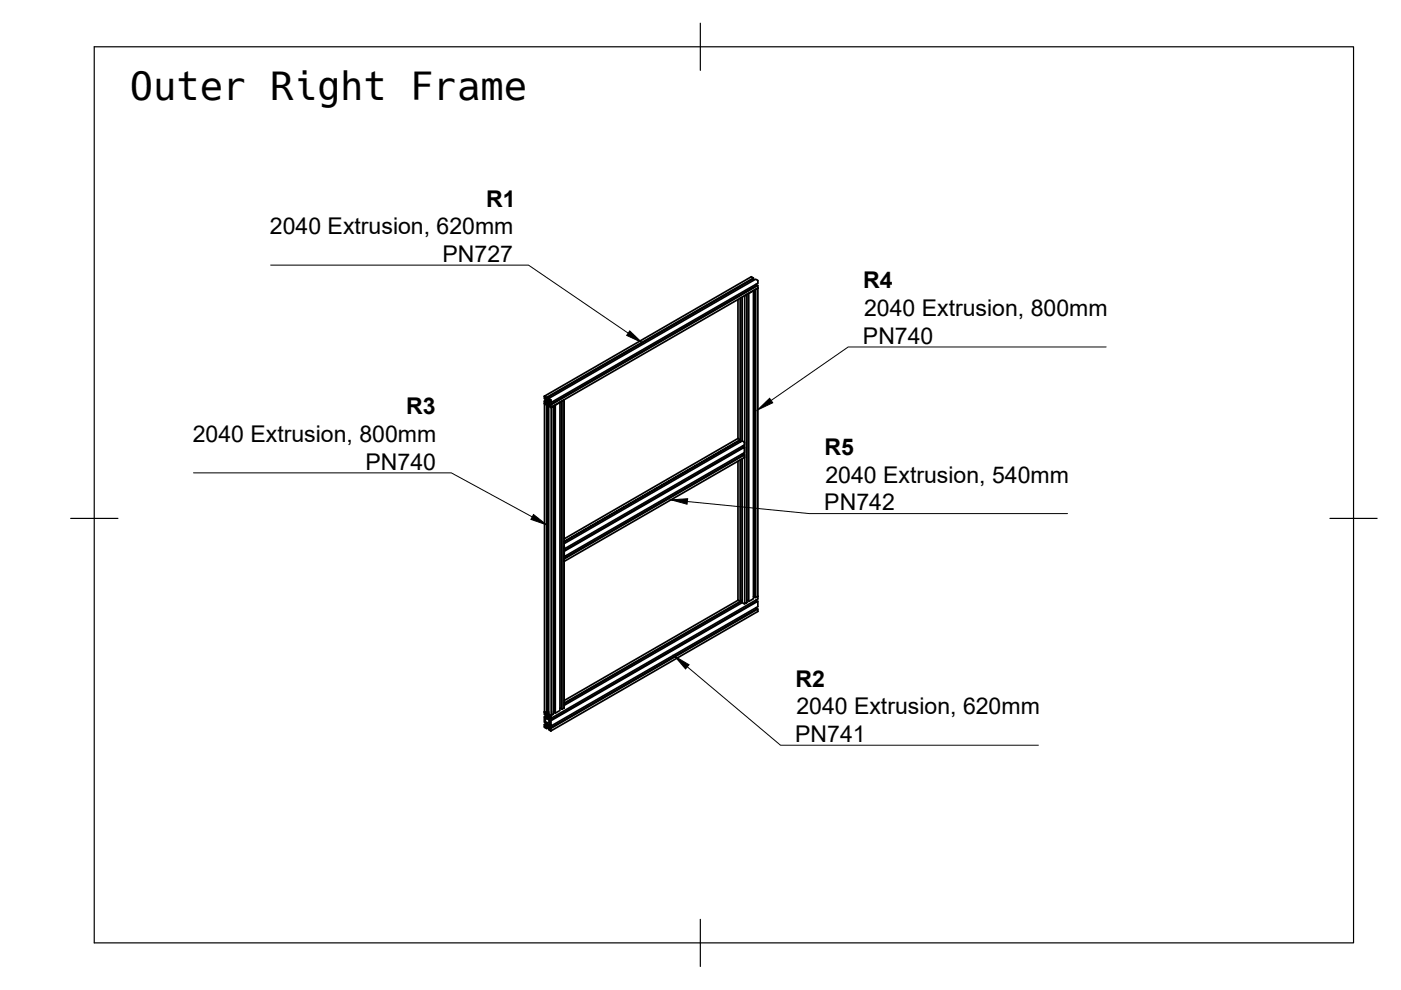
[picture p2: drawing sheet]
<svg xmlns="http://www.w3.org/2000/svg" width="297mm" height="210mm" viewBox="0 0 297 210" stroke-linecap="round" stroke-linejoin="round" font-family="sans-serif">
<!-- layer: Visible -->
<g fill="none" stroke="#000" stroke-width=".36">
<path d="M159.3 58.7l.4 .2M159.3 58.7l-43.9 25.3 .5 .3 43.8-25.4v.2l-43.8 25.3v-.1M159.6 59.2l.2 .2M160.7 59.6v.4l-43.9 25.4v-.6l-.5-.3-.4 .2-.2-.3M160.7 59.5l-.5-.3-43.9 25.3 .2 .4-.2 .1-.2-.1 .3-.2M156.5 63.5v29.5M156.9 63.2v30.5l-.1-.2M157.1 63.1v30.5M157.4 63v30.5M157.9 62.7l.4-.2v65.3l-.4 .2zM157.9 62.7h-.1M158.3 62.4h.1"/>
<path d="M158.7 62.2h.1M159.7 61.6v65.4l-1 .5M159.7 61.6l-1 .6v65.3l-.1-.1v-65.2M160 61.4v65.2l.2 .1v-65.3l.4-.3v65.3M160.1 61.4h.1M160.3 60.3l.1 .2M160.6 61.1h.1M160.7 60.5l-.2-.1-43.8 25.4v.1M160.7 61v-.5l-43.9 25.3h-.1M160.7 61l-43.8 25.4M115.4 84v.5l.1 .1M115.4 85.5l.1 .1"/>
<path d="M115.4 85.6v65.9l.1 .1M115.5 85.6l.4 .3v65.3l-.4-.2M115.5 84h-.1M115.5 85.1v.3l.3-.2M115.7 84.5l-.2 .1v-.2l.3 .4v.5l-.3 .1M115.8 84.3l.1 .1M115.8 84.8l-.4 .2v.5M115.8 85h-.4M116 85.4l-.3 .2 .2-.2 .2 .1 .4 .6-.2-.1v-.3M116 85l.2 .1v.3l-.2-.2zM116 85.8v65.3l-.1 .1-.4-.2M116.2 85.6l-.3 .1-.2-.1"/>
<path d="M116.3 85.7l-.4 .2v-.2M116.3 86.1v65.3l.5 .3M116.4 84.7l-.3 .2-.2-.2M116.4 85.6l.2 .4M116.4 84.7l-.3 .2M116.5 85.9l-.2 .2 .5 .3M116.7 85.1l-.3 .2 .2-.3 .2 .4-.4 .2v-.2M116.7 85.2l-.3 .2 .3-.2M116.8 85.8v.6M116.9 86.4l.4-.3v65.3l-.4 .3zM117.3 86.1h.1M117.7 85.9h.1"/>
<path d="M118.7 85.3v65.3l-1 .6M118.7 85.3l-1 .6v65.3l-.1-.1v-65.2M119.1 85v.1M119.6 84.8l-.5 .3v65.3l-.1-.1v-65.2M119.6 84.8v65.3M119.6 84.8h.1M156.4 93l-36.8 21.3M156.5 97.8v29.5l-36.9 21.2M156.5 93l.4 .2M157.1 97.4v30l-.2 .1v-30M157.4 97.3v30.5l.5 .2M157.4 94.6l.2 .2"/>
<path d="M157.4 96.2l.2 .2M157.8 97l-38.2 22M157.8 97v-.6l-38.2 22.1M157.8 93.8v.5l-38.2 22.1v-.5M157.8 96.4h-.1l-38.1 22M157.8 94.8l-.1-.1-38.1 22M157.9 93.8l-.5-.3-37.8 21.8M119.6 115.8v.1M119.6 116.4h.1M119.6 114.8l37.3-21.6v.2l-37.3 21.5M119.6 118h.1M119.6 116.9h.1"/>
<path d="M119.6 116.9l38.2-22.1v1.2l-38.2 22zM156.5 127.2l.4 .3M157.1 127.3h.3l-37.8 21.8M157.4 127.5l-37.8 21.7M157.4 127.8l-37.8 21.8M158.3 127.3h.3M159.7 126.5h.3M160.3 127.2l.1 .3M160.3 128.9l.1 .2M160.6 126.4h.1M160.6 126.4l-.4 .3M160.6 126.4l.1 .1"/>
<path d="M160.7 126.5v.5l-43.9 25.3v-.6M160.7 127.5l-.2-.1-43.8 25.3-.1 .2M160.7 129.1l-.2-.1-43.8 25.4-.1 .2M160.7 129.6v-.5l-43.9 25.3h-.1M160.7 129.6l-43.9 25.4M115.4 150.9v.1M115.5 154.2l.4 .3M115.5 152.5l.1 .3M115.5 153.7v.2l.3-.1M115.5 152.1v.2l.3-.2M115.6 152.5l.3-.1 .4 .2 .3 .5M115.6 152.8h.1"/>
<path d="M115.6 152.5h.1M115.6 152.8l.3 .5 .6-.3M115.7 151.5l-.2 .1v-.3l.3 .4v.5l-.3 .1M115.7 151.3l.2 .4 .4-.2M115.7 153.1l-.2 .1v-.2l.3 .4v.5h-.3M115.8 153.4l-.4 .2 .1 .6M115.8 153.5l-.3 .2-.1-.1M115.8 151.7l-.4 .3v1.1l.1 .1M115.8 151.9l-.3 .2-.1-.1M115.9 153.3l.4 .3 .4-.2M116 154l-.3 .2 .2-.2 .2 .1 .4 .6-.2-.1M116 153.6l.2 .1v.3l-.2-.2z"/>
<path d="M116 152l.2 .1v.2l-.2-.1zM116 151h.3l-.4 .2v.2M116.2 154.1l-.3 .2-.2-.1M116.3 154.2l-.4 .3v-.2M116.3 151.1l-.4 .3-.1-.1M116.3 151.5l.2 .3-.2 .1-.2-.1 .3-.1M116.3 151.5l.5 .2M116.4 151.6l-.3 .2-.2-.1M116.4 152.5l.3 .4M116.4 153.9l.3-.2-.3 .2 .2-.3 .2 .3-.4 .3v-.2M116.4 154.2l.3 .3M116.4 151.7l-.3 .1"/>
<path d="M116.6 153.4h.1M116.6 153.1h.1M116.7 153.1h.1M116.7 152.1l-.3 .2 .2-.4 .2 .4-.4 .2v-.1M116.7 152.1l-.3 .3 .3-.2M116.7 152.7l.1 .1 43.9-25.3v1.1l-43.9 25.3v-1.1M116.7 153.8l-.3 .1M116.7 153.2l-.1 .2M116.7 153.4h.1M116.8 151.7h.1M116.8 154.4v.6l-.5-.3 .2-.2M117.3 151h.3"/>
<path d="M118.7 150.1h.3M119.6 150.1l-.5 .3"/>
</g>
<circle cx="116.3" cy="151.5" r=".17" fill="#000" stroke="#000" stroke-width=".21"/>
<!-- layer: Border -->
<path d="M20 9.9h267v190h-267zM148.5 4.9v10M15 109.9h10M282 109.9h10M148.5 194.9v10" fill="none" stroke="#000" stroke-width=".25"/>
<!-- layer: Annotations -->
<path d="M133.5 70.2l2.6 2.4-3.2-1.5zM160.6 86.9l2.6-2.5 .6 1zM113.1 109.1l2.8 2.2-3.3-1.2zM142.3 106l3.5-.3-.1 1.2zM143 139.1l3.1 1.8-.7 .9z" fill="#000" stroke="#000" stroke-width=".21"/>
<path d="M57.4 56.2h54.7l21.1 14.4M234.5 73.6h-54.7l-16.3 11.3M41 100.3h54.7l17.1 9.3M145.7 106.3l25.9 2.6h54.7M145.7 141.4l19.8 16.6h54.7" fill="none" stroke="#000" stroke-width=".21"/>
<text font-size="8.2" x="27.5" y="21.2">Outer Right Frame</text>
<g font-size="4.9">
<text x="103.1" y="43.8">R1</text>
<text x="57.2" y="49.7">2040 Extrusion, 620mm</text>
<text x="93.8" y="55.5">PN727</text>
<text x="183" y="61.2">R4</text>
<text x="183.2" y="67">2040 Extrusion, 800mm</text>
<text x="183" y="72.9">PN740</text>
<text x="86.1" y="87.9">R3</text>
<text x="40.9" y="93.7">2040 Extrusion, 800mm</text>
<text x="77.5" y="99.6">PN740</text>
<text x="174.8" y="96.5">R5</text>
<text x="175" y="102.3">2040 Extrusion, 540mm</text>
<text x="174.8" y="108.2">PN742</text>
<text x="168.6" y="145.6">R2</text>
<text x="168.8" y="151.5">2040 Extrusion, 620mm</text>
<text x="168.6" y="157.3">PN741</text>
</g>
</svg>
